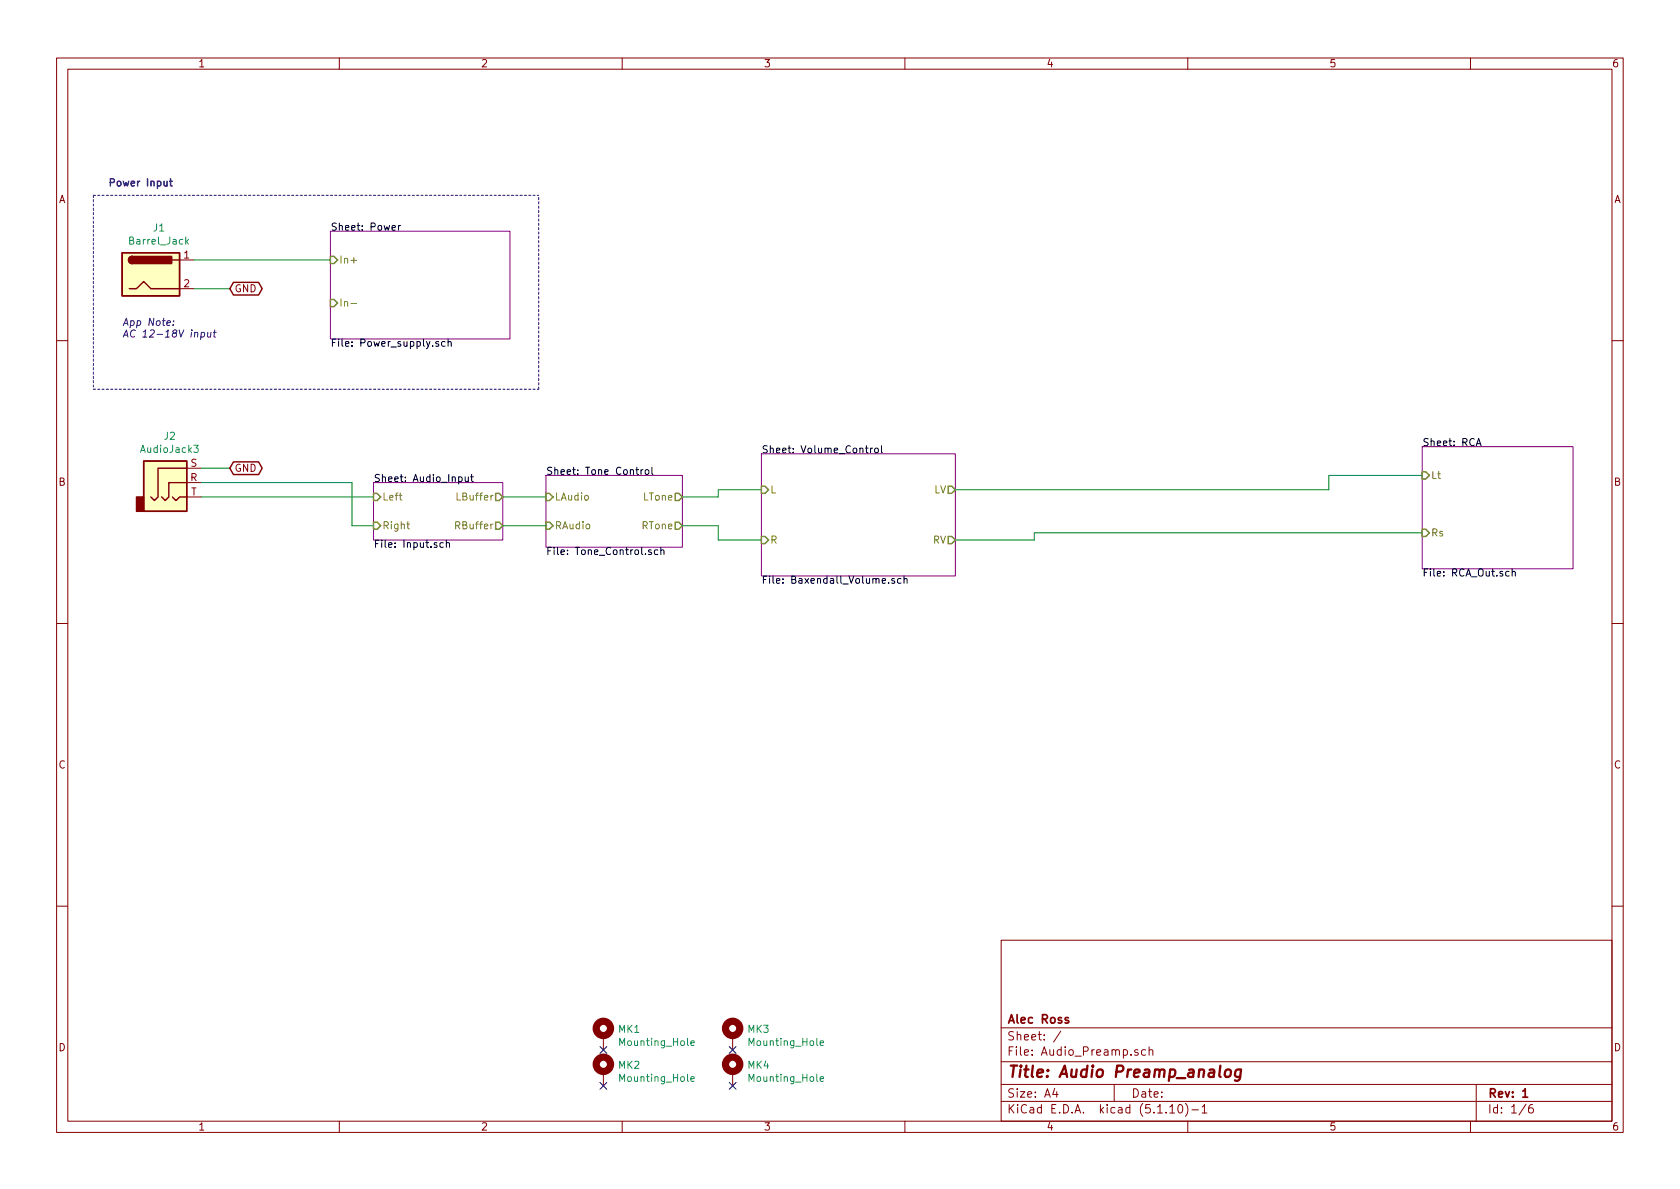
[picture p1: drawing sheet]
EESchema Schematic File Version 4
EELAYER 30 0
EELAYER END
$Descr A4 11693 8268
encoding utf-8
Sheet 1 6
Title "Audio Preamp_analog"
Date ""
Rev "1"
Comp "Alec Ross"
Comment1 ""
Comment2 ""
Comment3 ""
Comment4 ""
$EndDescr
$Comp
L Audio_Preamp-rescue:Mounting_Hole_PAD-Mechanical MK1
U 1 1
P 4200 7200
F 0 "MK1" H 4300 7246 50  0000 L CNN
F 1 "Mounting_Hole" H 4300 7155 50  0000 L CNN
F 2 "Mounting_Holes:MountingHole_3.2mm_M3_ISO7380" H 4200 7200 60  0001 C CNN
F 3 "" H 4200 7200 60  0001 C CNN
	1    4200 7200
	1    0    0    -1  
$EndComp
$Comp
L Audio_Preamp-rescue:Mounting_Hole_PAD-Mechanical MK3
U 1 1
P 5100 7200
F 0 "MK3" H 5200 7246 50  0000 L CNN
F 1 "Mounting_Hole" H 5200 7155 50  0000 L CNN
F 2 "Mounting_Holes:MountingHole_3.2mm_M3_ISO7380" H 5100 7200 60  0001 C CNN
F 3 "" H 5100 7200 60  0001 C CNN
	1    5100 7200
	1    0    0    -1  
$EndComp
$Comp
L Audio_Preamp-rescue:Mounting_Hole_PAD-Mechanical MK2
U 1 1
P 4200 7450
F 0 "MK2" H 4300 7496 50  0000 L CNN
F 1 "Mounting_Hole" H 4300 7405 50  0000 L CNN
F 2 "Mounting_Holes:MountingHole_3.2mm_M3_ISO7380" H 4200 7450 60  0001 C CNN
F 3 "" H 4200 7450 60  0001 C CNN
	1    4200 7450
	1    0    0    -1  
$EndComp
$Comp
L Audio_Preamp-rescue:Mounting_Hole_PAD-Mechanical MK4
U 1 1
P 5100 7450
F 0 "MK4" H 5200 7496 50  0000 L CNN
F 1 "Mounting_Hole" H 5200 7405 50  0000 L CNN
F 2 "Mounting_Holes:MountingHole_3.2mm_M3_ISO7380" H 5100 7450 60  0001 C CNN
F 3 "" H 5100 7450 60  0001 C CNN
	1    5100 7450
	1    0    0    -1  
$EndComp
NoConn ~ 4200 7300
NoConn ~ 5100 7300
NoConn ~ 5100 7550
NoConn ~ 4200 7550
$Sheet
S 2600 3350 900  400 
U 60F940FA
F0 "Audio_Input" 50
F1 "Input.sch" 50
F2 "Left" I L 2600 3450 50 
F3 "Right" I L 2600 3650 50 
F4 "LBuffer" O R 3500 3450 50 
F5 "RBuffer" O R 3500 3650 50 
$EndSheet
$Sheet
S 2300 1600 1250 750 
U 60F94219
F0 "Power" 50
F1 "Power_supply.sch" 50
F2 "In+" I L 2300 1800 50 
F3 "In-" I L 2300 2100 50 
$EndSheet
$Sheet
S 5300 3150 1350 850 
U 610C8300
F0 "Volume_Control" 50
F1 "Baxendall_Volume.sch" 50
F2 "L" I L 5300 3400 50 
F3 "R" I L 5300 3750 50 
F4 "LV" O R 6650 3400 50 
F5 "RV" O R 6650 3750 50 
$EndSheet
$Sheet
S 3800 3300 950  500 
U 60FAA519
F0 "Tone Control" 50
F1 "Tone_Control.sch" 50
F2 "LAudio" I L 3800 3450 50 
F3 "RAudio" I L 3800 3650 50 
F4 "RTone" O R 4750 3650 50 
F5 "LTone" O R 4750 3450 50 
$EndSheet
Wire Wire Line
	3500 3450 3800 3450
Wire Wire Line
	3500 3650 3800 3650
Wire Wire Line
	5300 3400 5000 3400
Wire Wire Line
	5000 3400 5000 3450
Wire Wire Line
	5000 3450 4750 3450
Wire Wire Line
	5300 3750 5000 3750
Wire Wire Line
	5000 3750 5000 3650
Wire Wire Line
	5000 3650 4750 3650
$Sheet
S 9900 3100 1050 850 
U 61285F49
F0 "RCA" 50
F1 "RCA_Out.sch" 50
F2 "Lt" I L 9900 3300 50 
F3 "Rs" I L 9900 3700 50 
$EndSheet
$Comp
L Connector:AudioJack3 J2
U 1 1
P 1200 3350
F 0 "J2" H 1182 3675 50  0000 C CNN
F 1 "AudioJack3" H 1182 3584 50  0000 C CNN
F 2 "Connector_Audio:Jack_3.5mm_CUI_SJ-3523-SMT_Horizontal" H 1200 3350 50  0001 C CNN
F 3 "~" H 1200 3350 50  0001 C CNN
	1    1200 3350
	1    0    0    -1  
$EndComp
Text GLabel 1600 3250 2    50   BiDi ~ 0
GND
Wire Wire Line
	1600 3250 1400 3250
Wire Wire Line
	1400 3450 2600 3450
Wire Wire Line
	1400 3350 2450 3350
Wire Wire Line
	2450 3350 2450 3650
Wire Wire Line
	2450 3650 2600 3650
$Comp
L Connector:Barrel_Jack J1
U 1 1
P 1050 1900
F 0 "J1" H 1107 2225 50  0000 C CNN
F 1 "Barrel_Jack" H 1107 2134 50  0000 C CNN
F 2 "Connector_BarrelJack:BarrelJack_Wuerth_6941xx301002" H 1100 1860 50  0001 C CNN
F 3 "~" H 1100 1860 50  0001 C CNN
	1    1050 1900
	1    0    0    -1  
$EndComp
Wire Wire Line
	1350 1800 2300 1800
Text GLabel 1600 2000 2    50   BiDi ~ 0
GND
Wire Wire Line
	1600 2000 1350 2000
Wire Wire Line
	6650 3400 9250 3400
Wire Wire Line
	9250 3400 9250 3300
Wire Wire Line
	9250 3300 9900 3300
Wire Wire Line
	9900 3700 7200 3700
Wire Wire Line
	7200 3700 7200 3750
Wire Wire Line
	7200 3750 6650 3750
Wire Notes Line
	650  1350 650  2700
Wire Notes Line
	650  2700 3750 2700
Wire Notes Line
	3750 2700 3750 1350
Wire Notes Line
	650  1350 3750 1350
Text Notes 750  1300 0    50   ~ 10
Power Input
Text Notes 850  2350 0    50   Italic 0
App Note:\nAC 12-18V input
$EndSCHEMATC
